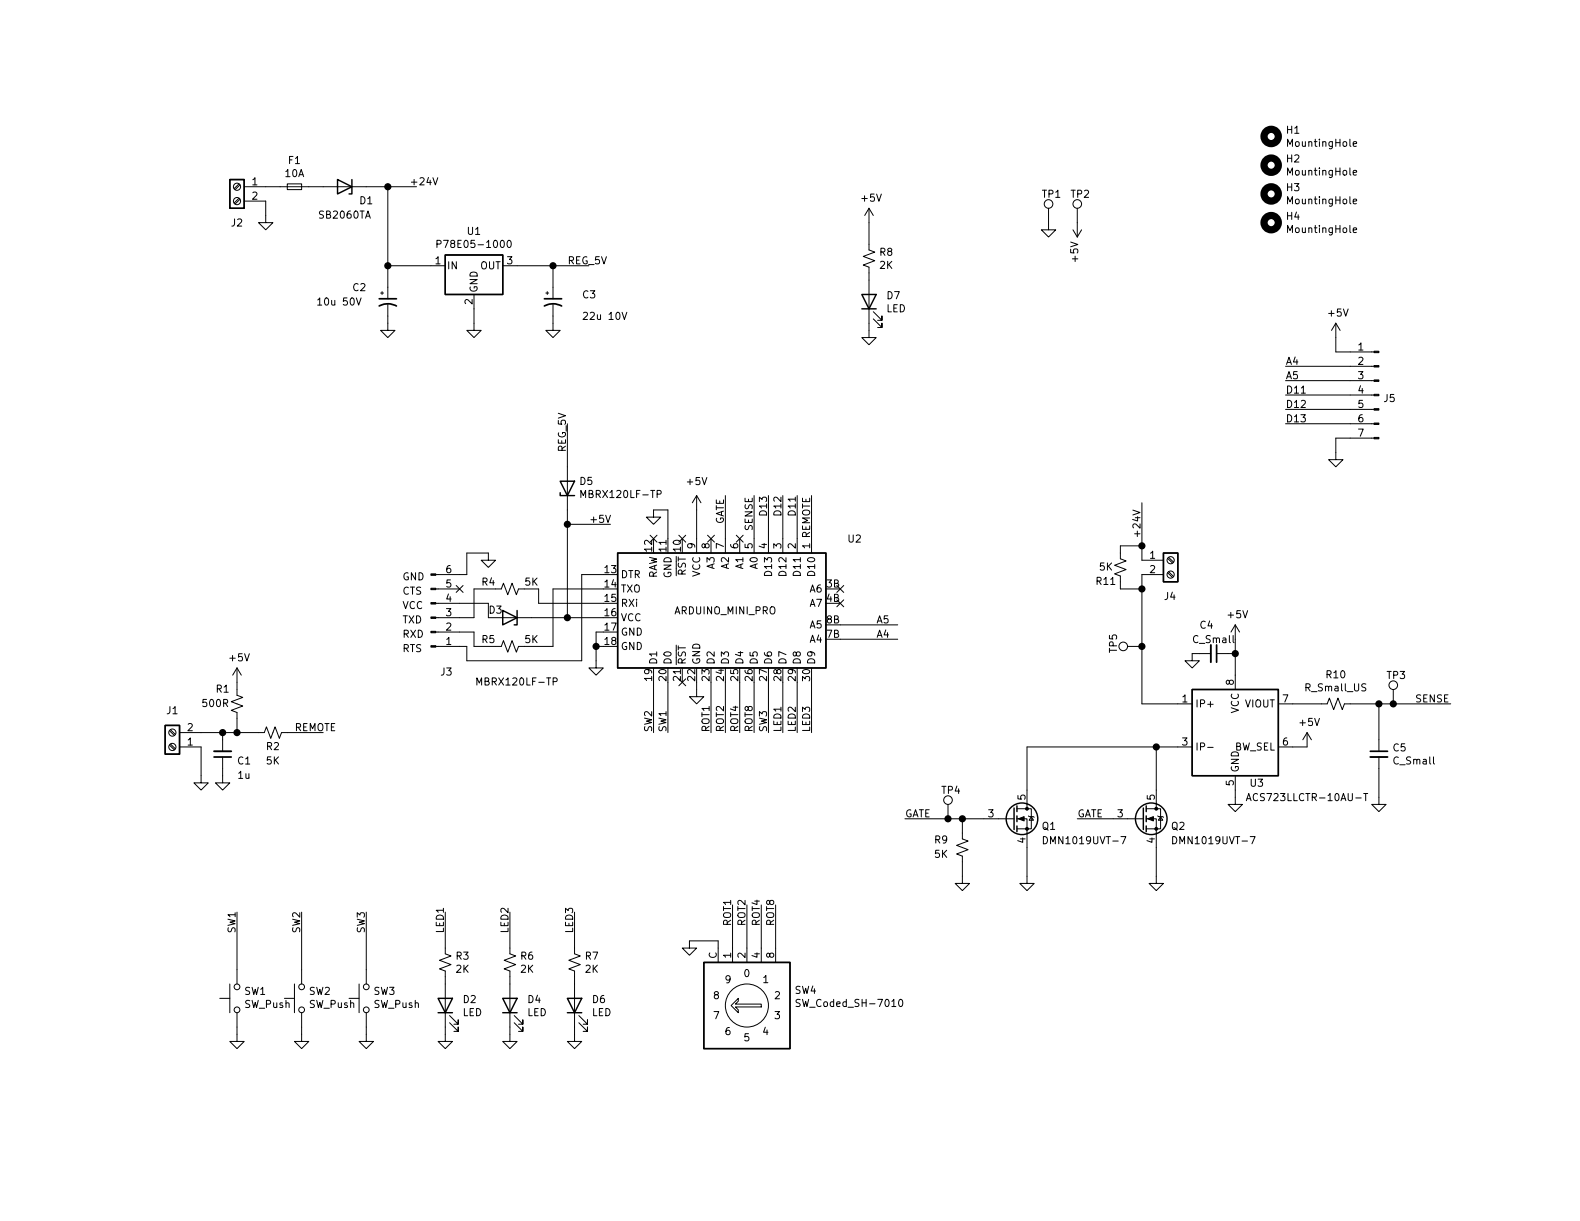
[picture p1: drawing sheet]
EESchema Schematic File Version 4
EELAYER 30 0
EELAYER END
$Descr A 11000 8500
encoding utf-8
Sheet 1 1
Title ""
Date ""
Rev ""
Comp ""
Comment1 ""
Comment2 ""
Comment3 ""
Comment4 ""
$EndDescr
$Comp
L pulsar:BUK9M24-60EX Q1
U 1 1
P 7050 5700
F 0 "Q1" H 7250 5650 50  0000 L CNN
F 1 "DMN1019UVT-7" H 7250 5550 50  0000 L CNN
F 2 "Package_TO_SOT_SMD:SOT-23-6_Handsoldering" H 7250 5625 50  0001 L CIN
F 3 "https://assets.nexperia.com/documents/data-sheet/BUK9M24-60E.pdf" V 7050 5700 50  0001 L CNN
	1    7050 5700
	1    0    0    -1  
$EndComp
$Comp
L power:GND #PWR027
U 1 1
P 7150 6100
F 0 "#PWR027" H 7150 5850 50  0001 C CNN
F 1 "GND" H 7155 5927 50  0001 C CNN
F 2 "" H 7150 6100 50  0001 C CNN
F 3 "" H 7150 6100 50  0001 C CNN
	1    7150 6100
	1    0    0    -1  
$EndComp
Wire Wire Line
	7150 5900 7150 6100
$Comp
L Sensor_Current:ACS722xLCTR-10AU U3
U 1 1
P 8600 5100
F 0 "U3" H 8750 4750 50  0000 C CNN
F 1 "ACS723LLCTR-10AU-T" H 9100 4650 50  0000 C CNN
F 2 "Package_SO:SOIC-8_3.9x4.9mm_P1.27mm" H 8700 4750 50  0001 L CIN
F 3 "http://www.allegromicro.com/~/media/Files/Datasheets/ACS722-Datasheet.ashx?la=en" H 8600 5100 50  0001 C CNN
	1    8600 5100
	1    0    0    -1  
$EndComp
Wire Wire Line
	7150 5200 7150 5500
$Comp
L Connector:Screw_Terminal_01x02 J4
U 1 1
P 8150 3900
F 0 "J4" H 8100 3650 50  0000 L CNN
F 1 "Screw_Terminal_01x02" H 8230 3801 50  0001 L CNN
F 2 "pulsar:TerminalBlock_bornier-2_P5.08mm" H 8150 3900 50  0001 C CNN
F 3 "~" H 8150 3900 50  0001 C CNN
	1    8150 3900
	1    0    0    -1  
$EndComp
$Comp
L pulsar:Screw_Terminal_01x02 J2
U 1 1
P 1650 1300
F 0 "J2" H 1650 1050 50  0000 C CNN
F 1 "Screw_Terminal_01x02" H 1568 1426 50  0001 C CNN
F 2 "pulsar:TerminalBlock_bornier-2_P5.08mm" H 1650 1300 50  0001 C CNN
F 3 "~" H 1650 1300 50  0001 C CNN
	1    1650 1300
	-1   0    0    -1  
$EndComp
Wire Wire Line
	7950 4900 8200 4900
$Comp
L power:GND #PWR034
U 1 1
P 8600 5550
F 0 "#PWR034" H 8600 5300 50  0001 C CNN
F 1 "GND" H 8605 5377 50  0001 C CNN
F 2 "" H 8600 5550 50  0001 C CNN
F 3 "" H 8600 5550 50  0001 C CNN
	1    8600 5550
	1    0    0    -1  
$EndComp
Wire Wire Line
	8600 5500 8600 5550
Wire Wire Line
	8600 4450 8600 4550
$Comp
L power:+5V #PWR033
U 1 1
P 8600 4450
F 0 "#PWR033" H 8600 4300 50  0001 C CNN
F 1 "+5V" H 8615 4623 50  0000 C CNN
F 2 "" H 8600 4450 50  0001 C CNN
F 3 "" H 8600 4450 50  0001 C CNN
	1    8600 4450
	1    0    0    -1  
$EndComp
$Comp
L pulsar:C_Small C4
U 1 1
P 8450 4550
F 0 "C4" V 8250 4500 50  0000 C CNN
F 1 "C_Small" V 8350 4550 50  0000 C CNN
F 2 "Capacitor_SMD:C_0603_1608Metric" H 8450 4550 50  0001 C CNN
F 3 "~" H 8450 4550 50  0001 C CNN
	1    8450 4550
	0    1    1    0   
$EndComp
$Comp
L power:GND #PWR032
U 1 1
P 8300 4550
F 0 "#PWR032" H 8300 4300 50  0001 C CNN
F 1 "GND" H 8305 4377 50  0001 C CNN
F 2 "" H 8300 4550 50  0001 C CNN
F 3 "" H 8300 4550 50  0001 C CNN
	1    8300 4550
	1    0    0    -1  
$EndComp
Wire Wire Line
	8550 4550 8600 4550
Connection ~ 8600 4550
Wire Wire Line
	8600 4550 8600 4700
Wire Wire Line
	8350 4550 8300 4550
$Comp
L pulsar:Z3SMCxxx D1
U 1 1
P 2400 1300
F 0 "D1" H 2250 1400 50  0000 C CNN
F 1 "SB2060TA" H 2400 1500 50  0000 C CNN
F 2 "Diode_THT:D_DO-201AD_P12.70mm_Horizontal" H 2400 1125 50  0001 C CNN
F 3 "https://diotec.com/tl_files/diotec/files/pdf/datasheets/z3smc1.pdf" H 2400 1300 50  0001 C CNN
	1    2400 1300
	-1   0    0    1   
$EndComp
Wire Wire Line
	3850 2200 3850 2250
$Comp
L power:GND #PWR014
U 1 1
P 3850 2250
F 0 "#PWR014" H 3850 2000 50  0001 C CNN
F 1 "GND" H 3855 2077 50  0001 C CNN
F 2 "" H 3850 2250 50  0001 C CNN
F 3 "" H 3850 2250 50  0001 C CNN
	1    3850 2250
	1    0    0    -1  
$EndComp
$Comp
L pulsar:CP1_Small C3
U 1 1
P 3850 2100
F 0 "C3" H 4050 2150 50  0000 L CNN
F 1 "22u 10V" H 4050 2000 50  0000 L CNN
F 2 "pulsar:CP_Radial_D5.0mm_P2.00mm" H 3850 2100 50  0001 C CNN
F 3 "~" H 3850 2100 50  0001 C CNN
	1    3850 2100
	1    0    0    -1  
$EndComp
Wire Wire Line
	3300 2250 3300 2150
$Comp
L power:GND #PWR011
U 1 1
P 3300 2250
F 0 "#PWR011" H 3300 2000 50  0001 C CNN
F 1 "GND" H 3305 2077 50  0001 C CNN
F 2 "" H 3300 2250 50  0001 C CNN
F 3 "" H 3300 2250 50  0001 C CNN
	1    3300 2250
	1    0    0    -1  
$EndComp
$Comp
L pulsar:R-78C15-1.0 U1
U 1 1
P 3300 1850
F 0 "U1" H 3300 2092 50  0000 C CNN
F 1 "P78E05-1000" H 3300 2001 50  0000 C CNN
F 2 "pulsar:DC_DC" H 3350 1600 50  0001 L CIN
F 3 "https://www.recom-power.com/pdf/Innoline/R-78Cxx-1.0.pdf" H 3300 1850 50  0001 C CNN
	1    3300 1850
	1    0    0    -1  
$EndComp
Wire Wire Line
	2700 1850 2700 1300
Wire Wire Line
	2550 1300 2700 1300
Wire Wire Line
	2700 1300 2900 1300
Connection ~ 2700 1300
$Comp
L pulsar:CP1_Small C2
U 1 1
P 2700 2100
F 0 "C2" H 2450 2200 50  0000 L CNN
F 1 "10u 50V" H 2200 2100 50  0000 L CNN
F 2 "pulsar:CP_Radial_D8.0mm_P2.50mm" H 2700 2100 50  0001 C CNN
F 3 "~" H 2700 2100 50  0001 C CNN
	1    2700 2100
	1    0    0    -1  
$EndComp
$Comp
L power:GND #PWR08
U 1 1
P 2700 2250
F 0 "#PWR08" H 2700 2000 50  0001 C CNN
F 1 "GND" H 2705 2077 50  0001 C CNN
F 2 "" H 2700 2250 50  0001 C CNN
F 3 "" H 2700 2250 50  0001 C CNN
	1    2700 2250
	1    0    0    -1  
$EndComp
Wire Wire Line
	2700 2000 2700 1850
Connection ~ 2700 1850
Wire Wire Line
	2700 2200 2700 2250
$Comp
L Switch:SW_Push SW2
U 1 1
P 2100 6950
F 0 "SW2" V 2146 6902 50  0000 R CNN
F 1 "SW_Push" V 2055 6902 50  0000 R CNN
F 2 "Button_Switch_THT:SW_PUSH_6mm" H 2100 7150 50  0001 C CNN
F 3 "~" H 2100 7150 50  0001 C CNN
	1    2100 6950
	0    -1   -1   0   
$EndComp
$Comp
L Device:LED D2
U 1 1
P 3100 7000
F 0 "D2" V 3139 6882 50  0000 R CNN
F 1 "LED" V 3048 6882 50  0000 R CNN
F 2 "LED_SMD:LED_0603_1608Metric" H 3100 7000 50  0001 C CNN
F 3 "~" H 3100 7000 50  0001 C CNN
	1    3100 7000
	0    -1   -1   0   
$EndComp
$Comp
L pulsar:ROTARY SW4
U 1 1
P 5200 7000
F 0 "SW4" V 5303 6670 50  0000 R CNN
F 1 "SW_Coded_SH-7010" V 5212 6670 50  0000 R CNN
F 2 "pulsar:ROTARY2" H 4900 6550 50  0001 L CNN
F 3 "https://www.nidec-copal-electronics.com/e/catalog/switch/sh-7000.pdf" H 5200 7000 50  0001 C CNN
	1    5200 7000
	0    -1   -1   0   
$EndComp
$Comp
L power:GND #PWR010
U 1 1
P 3100 7200
F 0 "#PWR010" H 3100 6950 50  0001 C CNN
F 1 "GND" H 3105 7027 50  0001 C CNN
F 2 "" H 3100 7200 50  0001 C CNN
F 3 "" H 3100 7200 50  0001 C CNN
	1    3100 7200
	1    0    0    -1  
$EndComp
$Comp
L power:GND #PWR06
U 1 1
P 2100 7200
F 0 "#PWR06" H 2100 6950 50  0001 C CNN
F 1 "GND" H 2105 7027 50  0001 C CNN
F 2 "" H 2100 7200 50  0001 C CNN
F 3 "" H 2100 7200 50  0001 C CNN
	1    2100 7200
	1    0    0    -1  
$EndComp
$Comp
L Switch:SW_Push SW1
U 1 1
P 1650 6950
F 0 "SW1" V 1696 6902 50  0000 R CNN
F 1 "SW_Push" V 1605 6902 50  0000 R CNN
F 2 "Button_Switch_THT:SW_PUSH_6mm" H 1650 7150 50  0001 C CNN
F 3 "~" H 1650 7150 50  0001 C CNN
	1    1650 6950
	0    -1   -1   0   
$EndComp
$Comp
L power:GND #PWR04
U 1 1
P 1650 7200
F 0 "#PWR04" H 1650 6950 50  0001 C CNN
F 1 "GND" H 1655 7027 50  0001 C CNN
F 2 "" H 1650 7200 50  0001 C CNN
F 3 "" H 1650 7200 50  0001 C CNN
	1    1650 7200
	1    0    0    -1  
$EndComp
Wire Wire Line
	3100 7150 3100 7200
Wire Wire Line
	2100 7150 2100 7200
Wire Wire Line
	1650 7150 1650 7200
$Comp
L Device:R_Small_US R3
U 1 1
P 3100 6700
F 0 "R3" H 3168 6746 50  0000 L CNN
F 1 "2K" H 3168 6655 50  0000 L CNN
F 2 "Resistor_SMD:R_0603_1608Metric" H 3100 6700 50  0001 C CNN
F 3 "~" H 3100 6700 50  0001 C CNN
	1    3100 6700
	1    0    0    -1  
$EndComp
Wire Wire Line
	3100 6800 3100 6850
Wire Wire Line
	2100 6750 2100 6350
Wire Wire Line
	1650 6750 1650 6350
Wire Wire Line
	3100 6600 3100 6350
Wire Wire Line
	5000 6600 5000 6550
Wire Wire Line
	5000 6550 4800 6550
Wire Wire Line
	5100 6600 5100 6300
Wire Wire Line
	5200 6600 5200 6300
Wire Wire Line
	5300 6600 5300 6300
Wire Wire Line
	5400 6600 5400 6300
Text Label 1650 6500 1    50   ~ 0
SW1
Text Label 2100 6500 1    50   ~ 0
SW2
Text Label 3100 6500 1    50   ~ 0
LED1
Text Label 5100 6450 1    50   ~ 0
ROT1
Text Label 5200 6450 1    50   ~ 0
ROT2
Text Label 5300 6450 1    50   ~ 0
ROT4
Text Label 5400 6450 1    50   ~ 0
ROT8
Wire Wire Line
	6850 5700 6700 5700
Text Label 6300 5700 0    50   ~ 0
GATE
$Comp
L power:+5V #PWR035
U 1 1
P 9100 5200
F 0 "#PWR035" H 9100 5050 50  0001 C CNN
F 1 "+5V" H 9115 5373 50  0000 C CNN
F 2 "" H 9100 5200 50  0001 C CNN
F 3 "" H 9100 5200 50  0001 C CNN
	1    9100 5200
	1    0    0    -1  
$EndComp
Wire Wire Line
	9100 5200 9000 5200
Text Label 3550 6500 1    50   ~ 0
LED2
Wire Wire Line
	3550 6600 3550 6350
Wire Wire Line
	3550 6800 3550 6850
$Comp
L Device:R_Small_US R6
U 1 1
P 3550 6700
F 0 "R6" H 3618 6746 50  0000 L CNN
F 1 "2K" H 3618 6655 50  0000 L CNN
F 2 "Resistor_SMD:R_0603_1608Metric" H 3550 6700 50  0001 C CNN
F 3 "~" H 3550 6700 50  0001 C CNN
	1    3550 6700
	1    0    0    -1  
$EndComp
Wire Wire Line
	3550 7150 3550 7200
$Comp
L power:GND #PWR013
U 1 1
P 3550 7200
F 0 "#PWR013" H 3550 6950 50  0001 C CNN
F 1 "GND" H 3555 7027 50  0001 C CNN
F 2 "" H 3550 7200 50  0001 C CNN
F 3 "" H 3550 7200 50  0001 C CNN
	1    3550 7200
	1    0    0    -1  
$EndComp
$Comp
L Device:LED D4
U 1 1
P 3550 7000
F 0 "D4" V 3589 6882 50  0000 R CNN
F 1 "LED" V 3498 6882 50  0000 R CNN
F 2 "LED_SMD:LED_0603_1608Metric" H 3550 7000 50  0001 C CNN
F 3 "~" H 3550 7000 50  0001 C CNN
	1    3550 7000
	0    -1   -1   0   
$EndComp
Wire Wire Line
	6050 1900 6050 1950
$Comp
L Device:R_Small_US R8
U 1 1
P 6050 1800
F 0 "R8" H 6118 1846 50  0000 L CNN
F 1 "2K" H 6118 1755 50  0000 L CNN
F 2 "Resistor_SMD:R_0603_1608Metric" H 6050 1800 50  0001 C CNN
F 3 "~" H 6050 1800 50  0001 C CNN
	1    6050 1800
	1    0    0    -1  
$EndComp
Wire Wire Line
	6050 2250 6050 2300
$Comp
L power:GND #PWR025
U 1 1
P 6050 2300
F 0 "#PWR025" H 6050 2050 50  0001 C CNN
F 1 "GND" H 6055 2127 50  0001 C CNN
F 2 "" H 6050 2300 50  0001 C CNN
F 3 "" H 6050 2300 50  0001 C CNN
	1    6050 2300
	1    0    0    -1  
$EndComp
$Comp
L Device:LED D7
U 1 1
P 6050 2100
F 0 "D7" V 6089 1982 50  0000 R CNN
F 1 "LED" V 5998 1982 50  0000 R CNN
F 2 "LED_SMD:LED_0603_1608Metric" H 6050 2100 50  0001 C CNN
F 3 "~" H 6050 2100 50  0001 C CNN
	1    6050 2100
	0    -1   -1   0   
$EndComp
$Comp
L power:+5V #PWR024
U 1 1
P 6050 1550
F 0 "#PWR024" H 6050 1400 50  0001 C CNN
F 1 "+5V" H 6065 1723 50  0000 C CNN
F 2 "" H 6050 1550 50  0001 C CNN
F 3 "" H 6050 1550 50  0001 C CNN
	1    6050 1550
	1    0    0    -1  
$EndComp
Wire Wire Line
	6050 1550 6050 1700
$Comp
L Device:R_Small_US R9
U 1 1
P 6700 5900
F 0 "R9" H 6900 5850 50  0000 R CNN
F 1 "5K" H 6900 5950 50  0000 R CNN
F 2 "Resistor_SMD:R_0603_1608Metric" H 6700 5900 50  0001 C CNN
F 3 "~" H 6700 5900 50  0001 C CNN
	1    6700 5900
	-1   0    0    1   
$EndComp
$Comp
L power:GND #PWR026
U 1 1
P 6700 6100
F 0 "#PWR026" H 6700 5850 50  0001 C CNN
F 1 "GND" H 6705 5927 50  0001 C CNN
F 2 "" H 6700 6100 50  0001 C CNN
F 3 "" H 6700 6100 50  0001 C CNN
	1    6700 6100
	1    0    0    -1  
$EndComp
Wire Wire Line
	6700 5800 6700 5700
Connection ~ 6700 5700
Wire Wire Line
	6700 5700 6600 5700
Wire Wire Line
	6700 6000 6700 6100
Wire Wire Line
	9400 4900 9600 4900
Text Label 9850 4900 0    50   ~ 0
SENSE
$Comp
L pulsar:C_Small C5
U 1 1
P 9600 5250
F 0 "C5" H 9692 5296 50  0000 L CNN
F 1 "C_Small" H 9692 5205 50  0000 L CNN
F 2 "Capacitor_SMD:C_0603_1608Metric" H 9600 5250 50  0001 C CNN
F 3 "~" H 9600 5250 50  0001 C CNN
	1    9600 5250
	1    0    0    -1  
$EndComp
Wire Wire Line
	9600 5150 9600 4900
Connection ~ 9600 4900
$Comp
L power:GND #PWR038
U 1 1
P 9600 5550
F 0 "#PWR038" H 9600 5300 50  0001 C CNN
F 1 "GND" H 9605 5377 50  0001 C CNN
F 2 "" H 9600 5550 50  0001 C CNN
F 3 "" H 9600 5550 50  0001 C CNN
	1    9600 5550
	1    0    0    -1  
$EndComp
Wire Wire Line
	9600 5350 9600 5550
Wire Wire Line
	9600 4900 9700 4900
Wire Wire Line
	9000 4900 9200 4900
$Comp
L Device:R_Small_US R10
U 1 1
P 9300 4900
F 0 "R10" V 9095 4900 50  0000 C CNN
F 1 "R_Small_US" V 9186 4900 50  0000 C CNN
F 2 "Resistor_SMD:R_0603_1608Metric" H 9300 4900 50  0001 C CNN
F 3 "~" H 9300 4900 50  0001 C CNN
	1    9300 4900
	0    1    1    0   
$EndComp
Wire Wire Line
	3600 1850 3850 1850
Wire Wire Line
	3850 1850 3850 2000
Connection ~ 3850 1850
$Comp
L Device:Fuse_Small F1
U 1 1
P 2050 1300
F 0 "F1" H 2050 1485 50  0000 C CNN
F 1 "10A" H 2050 1394 50  0000 C CNN
F 2 "pulsar:Fuse_Blade_Mini_directSolder" H 2050 1300 50  0001 C CNN
F 3 "~" H 2050 1300 50  0001 C CNN
	1    2050 1300
	1    0    0    -1  
$EndComp
Wire Wire Line
	1950 1300 1850 1300
Wire Wire Line
	2150 1300 2250 1300
$Comp
L Connector:TestPoint TP2
U 1 1
P 7500 1550
F 0 "TP2" H 7450 1750 50  0000 L CNN
F 1 "TestPoint" H 7150 1600 50  0001 L CNN
F 2 "pulsar:Testpoint" H 7700 1550 50  0001 C CNN
F 3 "~" H 7700 1550 50  0001 C CNN
	1    7500 1550
	1    0    0    -1  
$EndComp
$Comp
L Connector:TestPoint TP1
U 1 1
P 7300 1550
F 0 "TP1" H 7250 1750 50  0000 L CNN
F 1 "TestPoint" H 6950 1600 50  0001 L CNN
F 2 "pulsar:Testpoint" H 7500 1550 50  0001 C CNN
F 3 "~" H 7500 1550 50  0001 C CNN
	1    7300 1550
	1    0    0    -1  
$EndComp
$Comp
L power:GND #PWR028
U 1 1
P 7300 1550
F 0 "#PWR028" H 7300 1300 50  0001 C CNN
F 1 "GND" H 7305 1377 50  0001 C CNN
F 2 "" H 7300 1550 50  0001 C CNN
F 3 "" H 7300 1550 50  0001 C CNN
	1    7300 1550
	1    0    0    -1  
$EndComp
$Comp
L power:+5V #PWR029
U 1 1
P 7500 1550
F 0 "#PWR029" H 7500 1400 50  0001 C CNN
F 1 "+5V" V 7515 1678 50  0000 L CNN
F 2 "" H 7500 1550 50  0001 C CNN
F 3 "" H 7500 1550 50  0001 C CNN
	1    7500 1550
	-1   0    0    1   
$EndComp
$Comp
L Connector:TestPoint TP3
U 1 1
P 9700 4900
F 0 "TP3" H 9650 5100 50  0000 L CNN
F 1 "TestPoint" H 9350 4950 50  0001 L CNN
F 2 "pulsar:Testpoint" H 9900 4900 50  0001 C CNN
F 3 "~" H 9900 4900 50  0001 C CNN
	1    9700 4900
	1    0    0    -1  
$EndComp
$Comp
L Connector:TestPoint TP4
U 1 1
P 6600 5700
F 0 "TP4" H 6550 5900 50  0000 L CNN
F 1 "TestPoint" H 6250 5750 50  0001 L CNN
F 2 "pulsar:Testpoint" H 6800 5700 50  0001 C CNN
F 3 "~" H 6800 5700 50  0001 C CNN
	1    6600 5700
	1    0    0    -1  
$EndComp
$Comp
L Connector:TestPoint TP5
U 1 1
P 7950 4500
F 0 "TP5" H 7900 4700 50  0000 L CNN
F 1 "TestPoint" H 7600 4550 50  0001 L CNN
F 2 "pulsar:Testpoint" H 8150 4500 50  0001 C CNN
F 3 "~" H 8150 4500 50  0001 C CNN
	1    7950 4500
	0    -1   -1   0   
$EndComp
Text Label 5550 5100 1    50   ~ 0
LED2
Text Label 5450 5100 1    50   ~ 0
LED1
Text Label 5250 5100 1    50   ~ 0
ROT8
Text Label 5150 5100 1    50   ~ 0
ROT4
Text Label 5050 5100 1    50   ~ 0
ROT2
Text Label 4950 5100 1    50   ~ 0
ROT1
Text Label 4650 5100 1    50   ~ 0
SW1
Text Label 4550 5100 1    50   ~ 0
SW2
Text Label 5250 3700 1    50   ~ 0
SENSE
Wire Wire Line
	5250 3750 5250 3450
Wire Wire Line
	4650 4750 4650 5100
Wire Wire Line
	4550 4750 4550 5100
Wire Wire Line
	5450 4750 5450 5100
Wire Wire Line
	5350 4750 5350 5100
Wire Wire Line
	5250 4750 5250 5100
Wire Wire Line
	5150 4750 5150 5100
Wire Wire Line
	5050 4750 5050 5100
Wire Wire Line
	4950 4750 4950 5100
Wire Wire Line
	4850 3750 4850 3550
$Comp
L power:+5V #PWR021
U 1 1
P 4850 3550
F 0 "#PWR021" H 4850 3400 50  0001 C CNN
F 1 "+5V" H 4850 3750 50  0000 C CNN
F 2 "" H 4850 3550 50  0001 C CNN
F 3 "" H 4850 3550 50  0001 C CNN
	1    4850 3550
	1    0    0    -1  
$EndComp
Wire Wire Line
	4850 4750 4850 4800
Wire Wire Line
	4650 3550 4550 3550
Wire Wire Line
	4650 3750 4650 3550
$Comp
L power:GND #PWR020
U 1 1
P 4550 3550
F 0 "#PWR020" H 4550 3300 50  0001 C CNN
F 1 "GND" H 4555 3377 50  0001 C CNN
F 2 "" H 4550 3550 50  0001 C CNN
F 3 "" H 4550 3550 50  0001 C CNN
	1    4550 3550
	1    0    0    -1  
$EndComp
$Comp
L power:GND #PWR022
U 1 1
P 4850 4800
F 0 "#PWR022" H 4850 4550 50  0001 C CNN
F 1 "GND" H 4855 4627 50  0001 C CNN
F 2 "" H 4850 4800 50  0001 C CNN
F 3 "" H 4850 4800 50  0001 C CNN
	1    4850 4800
	1    0    0    -1  
$EndComp
$Comp
L pulsar:Z3SMCxxx D5
U 1 1
P 3950 3400
F 0 "D5" V 3996 3320 50  0000 R CNN
F 1 "MBRX120LF-TP" V 3905 3320 50  0000 R CNN
F 2 "Diode_SMD:D_SOD-123" H 3950 3225 50  0001 C CNN
F 3 "https://diotec.com/tl_files/diotec/files/pdf/datasheets/z3smc1.pdf" H 3950 3400 50  0001 C CNN
	1    3950 3400
	0    -1   -1   0   
$EndComp
Wire Wire Line
	3950 3550 3950 3650
$Comp
L pulsar:ARDUINO_MINI_PRO U2
U 1 1
P 4700 4250
F 0 "U2" H 5950 4750 50  0000 C CNN
F 1 "ARDUINO_MINI_PRO" H 5050 4250 50  0000 C CNN
F 2 "pulsar:ARDUINO_MINI_PRO" H 4700 4250 50  0001 C CIN
F 3 "https://www.arduino.cc/en/uploads/Main/ArduinoNanoManual23.pdf" H 4700 4250 50  0001 C CNN
	1    4700 4250
	1    0    0    -1  
$EndComp
Wire Wire Line
	4200 4400 4150 4400
Wire Wire Line
	4150 4400 4150 4500
Wire Wire Line
	4200 4500 4150 4500
Connection ~ 4150 4500
Wire Wire Line
	3950 3650 3950 4300
Connection ~ 3950 3650
Wire Wire Line
	4200 4000 4050 4000
Wire Wire Line
	4050 4000 4050 4600
$Comp
L power:GND #PWR012
U 1 1
P 3400 3850
F 0 "#PWR012" H 3400 3600 50  0001 C CNN
F 1 "GND" H 3405 3677 50  0001 C CNN
F 2 "" H 3400 3850 50  0001 C CNN
F 3 "" H 3400 3850 50  0001 C CNN
	1    3400 3850
	1    0    0    -1  
$EndComp
$Comp
L pulsar:Z3SMCxxx D3
U 1 1
P 3550 4300
F 0 "D3" H 3650 4250 50  0000 C CNN
F 1 "MBRX120LF-TP" H 3500 4750 50  0000 C CNN
F 2 "Diode_SMD:D_SOD-123" H 3550 4125 50  0001 C CNN
F 3 "https://diotec.com/tl_files/diotec/files/pdf/datasheets/z3smc1.pdf" H 3550 4300 50  0001 C CNN
	1    3550 4300
	-1   0    0    1   
$EndComp
$Comp
L Device:R_Small_US R5
U 1 1
P 3550 4500
F 0 "R5" V 3500 4350 50  0000 C CNN
F 1 "5K" V 3500 4650 50  0000 C CNN
F 2 "Resistor_SMD:R_0603_1608Metric" H 3550 4500 50  0001 C CNN
F 3 "~" H 3550 4500 50  0001 C CNN
	1    3550 4500
	0    1    1    0   
$EndComp
$Comp
L Connector:Conn_01x06_Male J3
U 1 1
P 3000 4300
F 0 "J3" H 3108 4681 50  0000 C CNN
F 1 "Conn_01x06_Male" H 3108 4590 50  0001 C CNN
F 2 "Connector_Molex:Molex_KK-254_AE-6410-06A_1x06_P2.54mm_Vertical" H 3000 4300 50  0001 C CNN
F 3 "~" H 3000 4300 50  0001 C CNN
	1    3000 4300
	1    0    0    1   
$EndComp
Text Label 2800 4050 0    50   ~ 0
GND
Text Label 2800 4150 0    50   ~ 0
CTS
Text Label 2800 4250 0    50   ~ 0
VCC
Text Label 2800 4350 0    50   ~ 0
TXD
Text Label 2800 4450 0    50   ~ 0
RXD
Text Label 2800 4550 0    50   ~ 0
RTS
Wire Wire Line
	3400 3850 3250 3850
Wire Wire Line
	3400 4200 3400 4300
Wire Wire Line
	3700 4300 3950 4300
Wire Wire Line
	3300 4100 3300 4300
Wire Wire Line
	3750 4100 3750 4200
Wire Wire Line
	3650 4100 3750 4100
Wire Wire Line
	3300 4400 3300 4500
Wire Wire Line
	3300 4500 3450 4500
Wire Wire Line
	3650 4500 3850 4500
Wire Wire Line
	3850 4500 3850 4100
Wire Wire Line
	3950 4300 4200 4300
Connection ~ 3950 4300
Wire Wire Line
	3850 4100 4200 4100
Wire Wire Line
	3750 4200 4200 4200
Wire Wire Line
	3250 4000 3250 3850
Wire Wire Line
	3250 4500 3250 4600
Wire Wire Line
	3250 4600 4050 4600
$Comp
L Device:R_Small_US R4
U 1 1
P 3550 4100
F 0 "R4" V 3500 3950 50  0000 C CNN
F 1 "5K" V 3500 4250 50  0000 C CNN
F 2 "Resistor_SMD:R_0603_1608Metric" H 3550 4100 50  0001 C CNN
F 3 "~" H 3550 4100 50  0001 C CNN
	1    3550 4100
	0    1    1    0   
$EndComp
Wire Wire Line
	3450 4100 3300 4100
Wire Wire Line
	2700 1850 3000 1850
Wire Wire Line
	3850 1850 4100 1850
NoConn ~ 4550 3750
NoConn ~ 5150 3750
NoConn ~ 4750 4750
Wire Wire Line
	3250 4000 3200 4000
Wire Wire Line
	3300 4300 3200 4300
Wire Wire Line
	3200 4200 3400 4200
Wire Wire Line
	3200 4400 3300 4400
Wire Wire Line
	3200 4500 3250 4500
$Comp
L Connector:Screw_Terminal_01x02 J1
U 1 1
P 1200 5200
F 0 "J1" H 1200 4950 50  0000 C CNN
F 1 "Screw_Terminal_01x02" H 1118 4966 50  0001 C CNN
F 2 "pulsar:TERMINAL_SMALL" H 1200 5200 50  0001 C CNN
F 3 "~" H 1200 5200 50  0001 C CNN
	1    1200 5200
	-1   0    0    1   
$EndComp
$Comp
L pulsar:C_Small C1
U 1 1
P 1550 5250
F 0 "C1" H 1400 5300 50  0000 C CNN
F 1 "1u" H 1400 5400 50  0000 C CNN
F 2 "Capacitor_SMD:C_0603_1608Metric" H 1550 5250 50  0001 C CNN
F 3 "~" H 1550 5250 50  0001 C CNN
	1    1550 5250
	-1   0    0    1   
$EndComp
$Comp
L power:GND #PWR01
U 1 1
P 1400 5400
F 0 "#PWR01" H 1400 5150 50  0001 C CNN
F 1 "GND" H 1405 5227 50  0001 C CNN
F 2 "" H 1400 5400 50  0001 C CNN
F 3 "" H 1400 5400 50  0001 C CNN
	1    1400 5400
	1    0    0    -1  
$EndComp
$Comp
L power:GND #PWR02
U 1 1
P 1550 5400
F 0 "#PWR02" H 1550 5150 50  0001 C CNN
F 1 "GND" H 1555 5227 50  0001 C CNN
F 2 "" H 1550 5400 50  0001 C CNN
F 3 "" H 1550 5400 50  0001 C CNN
	1    1550 5400
	1    0    0    -1  
$EndComp
$Comp
L power:+5V #PWR03
U 1 1
P 1650 4750
F 0 "#PWR03" H 1650 4600 50  0001 C CNN
F 1 "+5V" H 1665 4923 50  0000 C CNN
F 2 "" H 1650 4750 50  0001 C CNN
F 3 "" H 1650 4750 50  0001 C CNN
	1    1650 4750
	1    0    0    -1  
$EndComp
Wire Wire Line
	2000 5100 2250 5100
Wire Wire Line
	1800 5100 1650 5100
Wire Wire Line
	1550 5150 1550 5100
Connection ~ 1550 5100
Wire Wire Line
	1550 5100 1400 5100
Wire Wire Line
	1650 5000 1650 5100
Connection ~ 1650 5100
Wire Wire Line
	1650 5100 1550 5100
Wire Wire Line
	1400 5200 1400 5400
Wire Wire Line
	1550 5350 1550 5400
Wire Wire Line
	1650 4750 1650 4800
Text Label 2050 5100 0    50   ~ 0
REMOTE
$Comp
L Device:R_Small_US R1
U 1 1
P 1650 4900
F 0 "R1" H 1750 4800 50  0000 C CNN
F 1 "500R" H 1800 4900 50  0000 C CNN
F 2 "Resistor_SMD:R_0603_1608Metric" H 1650 4900 50  0001 C CNN
F 3 "~" H 1650 4900 50  0001 C CNN
	1    1650 4900
	-1   0    0    1   
$EndComp
$Comp
L Device:R_Small_US R2
U 1 1
P 1900 5100
F 0 "R2" V 1800 5100 50  0000 C CNN
F 1 "5K" V 1700 5100 50  0000 C CNN
F 2 "Resistor_SMD:R_0603_1608Metric" H 1900 5100 50  0001 C CNN
F 3 "~" H 1900 5100 50  0001 C CNN
	1    1900 5100
	0    -1   -1   0   
$EndComp
$Comp
L Switch:SW_Push SW3
U 1 1
P 2550 6950
F 0 "SW3" V 2596 6902 50  0000 R CNN
F 1 "SW_Push" V 2505 6902 50  0000 R CNN
F 2 "Button_Switch_THT:SW_PUSH_6mm" H 2550 7150 50  0001 C CNN
F 3 "~" H 2550 7150 50  0001 C CNN
	1    2550 6950
	0    -1   -1   0   
$EndComp
$Comp
L power:GND #PWR07
U 1 1
P 2550 7200
F 0 "#PWR07" H 2550 6950 50  0001 C CNN
F 1 "GND" H 2555 7027 50  0001 C CNN
F 2 "" H 2550 7200 50  0001 C CNN
F 3 "" H 2550 7200 50  0001 C CNN
	1    2550 7200
	1    0    0    -1  
$EndComp
Wire Wire Line
	2550 7150 2550 7200
Wire Wire Line
	2550 6750 2550 6350
Text Label 2550 6500 1    50   ~ 0
SW3
Text Label 4000 6500 1    50   ~ 0
LED3
Wire Wire Line
	4000 6600 4000 6350
Wire Wire Line
	4000 6800 4000 6850
$Comp
L Device:R_Small_US R7
U 1 1
P 4000 6700
F 0 "R7" H 4068 6746 50  0000 L CNN
F 1 "2K" H 4068 6655 50  0000 L CNN
F 2 "Resistor_SMD:R_0603_1608Metric" H 4000 6700 50  0001 C CNN
F 3 "~" H 4000 6700 50  0001 C CNN
	1    4000 6700
	1    0    0    -1  
$EndComp
Wire Wire Line
	4000 7150 4000 7200
$Comp
L power:GND #PWR016
U 1 1
P 4000 7200
F 0 "#PWR016" H 4000 6950 50  0001 C CNN
F 1 "GND" H 4005 7027 50  0001 C CNN
F 2 "" H 4000 7200 50  0001 C CNN
F 3 "" H 4000 7200 50  0001 C CNN
	1    4000 7200
	1    0    0    -1  
$EndComp
$Comp
L Device:LED D6
U 1 1
P 4000 7000
F 0 "D6" V 4039 6882 50  0000 R CNN
F 1 "LED" V 3948 6882 50  0000 R CNN
F 2 "LED_SMD:LED_0603_1608Metric" H 4000 7000 50  0001 C CNN
F 3 "~" H 4000 7000 50  0001 C CNN
	1    4000 7000
	0    -1   -1   0   
$EndComp
$Comp
L Connector:Conn_01x07_Male J5
U 1 1
P 9600 2750
F 0 "J5" H 9572 2728 50  0000 R CNN
F 1 "Conn_01x07_Male" H 9708 3140 50  0001 C CNN
F 2 "Connector_Molex:Molex_KK-254_AE-6410-07A_1x07_P2.54mm_Vertical" H 9600 2750 50  0001 C CNN
F 3 "~" H 9600 2750 50  0001 C CNN
	1    9600 2750
	-1   0    0    -1  
$EndComp
$Comp
L power:GND #PWR037
U 1 1
P 9300 3150
F 0 "#PWR037" H 9300 2900 50  0001 C CNN
F 1 "GND" H 9305 2977 50  0001 C CNN
F 2 "" H 9300 3150 50  0001 C CNN
F 3 "" H 9300 3150 50  0001 C CNN
	1    9300 3150
	1    0    0    -1  
$EndComp
$Comp
L power:+5V #PWR036
U 1 1
P 9300 2350
F 0 "#PWR036" H 9300 2200 50  0001 C CNN
F 1 "+5V" H 9315 2523 50  0000 C CNN
F 2 "" H 9300 2350 50  0001 C CNN
F 3 "" H 9300 2350 50  0001 C CNN
	1    9300 2350
	1    0    0    -1  
$EndComp
Wire Wire Line
	9400 3050 9300 3050
Wire Wire Line
	9300 3050 9300 3150
Wire Wire Line
	9400 2450 9300 2450
Wire Wire Line
	9300 2450 9300 2350
Wire Wire Line
	9400 2550 8950 2550
Wire Wire Line
	9400 2650 8950 2650
Wire Wire Line
	9400 2750 8950 2750
Wire Wire Line
	9400 2850 8950 2850
Wire Wire Line
	9400 2950 8950 2950
Text Label 8950 2550 0    50   ~ 0
A4
Text Label 8950 2650 0    50   ~ 0
A5
Text Label 8950 2750 0    50   ~ 0
D11
Text Label 8950 2850 0    50   ~ 0
D12
Text Label 8950 2950 0    50   ~ 0
D13
NoConn ~ 5850 4200
NoConn ~ 5850 4100
Wire Wire Line
	5850 4450 6250 4450
Wire Wire Line
	5850 4350 6250 4350
Wire Wire Line
	5550 3750 5550 3450
Wire Wire Line
	5450 3750 5450 3450
Wire Wire Line
	5350 3750 5350 3450
Text Label 5550 3600 1    50   ~ 0
D11
Text Label 5450 3600 1    50   ~ 0
D12
Text Label 5350 3600 1    50   ~ 0
D13
$Comp
L pulsar:BUK9M24-60EX Q2
U 1 1
P 7950 5700
F 0 "Q2" H 8150 5650 50  0000 L CNN
F 1 "DMN1019UVT-7" H 8150 5550 50  0000 L CNN
F 2 "Package_TO_SOT_SMD:SOT-23-6_Handsoldering" H 8150 5625 50  0001 L CIN
F 3 "https://assets.nexperia.com/documents/data-sheet/BUK9M24-60E.pdf" V 7950 5700 50  0001 L CNN
	1    7950 5700
	1    0    0    -1  
$EndComp
Wire Wire Line
	8050 5500 8050 5200
Wire Wire Line
	8050 5200 8200 5200
$Comp
L power:GND #PWR031
U 1 1
P 8050 6100
F 0 "#PWR031" H 8050 5850 50  0001 C CNN
F 1 "GND" H 8055 5927 50  0001 C CNN
F 2 "" H 8050 6100 50  0001 C CNN
F 3 "" H 8050 6100 50  0001 C CNN
	1    8050 6100
	1    0    0    -1  
$EndComp
Wire Wire Line
	8050 5900 8050 6100
Wire Wire Line
	7150 5200 8050 5200
Connection ~ 8050 5200
Wire Wire Line
	7750 5700 7500 5700
Text Label 7500 5700 0    50   ~ 0
GATE
Wire Wire Line
	5650 4750 5650 5100
Wire Wire Line
	5550 4750 5550 5100
Text Label 5650 5100 1    50   ~ 0
LED3
Text Label 5350 5100 1    50   ~ 0
SW3
Text Label 6100 4350 0    50   ~ 0
A5
Text Label 6100 4450 0    50   ~ 0
A4
Wire Wire Line
	5050 3750 5050 3450
Text Label 5050 3650 1    50   ~ 0
GATE
NoConn ~ 4950 3750
NoConn ~ 3200 4100
Wire Wire Line
	1850 1400 1850 1500
$Comp
L power:GND #PWR05
U 1 1
P 1850 1500
F 0 "#PWR05" H 1850 1250 50  0001 C CNN
F 1 "GND" H 1855 1327 50  0001 C CNN
F 2 "" H 1850 1500 50  0001 C CNN
F 3 "" H 1850 1500 50  0001 C CNN
	1    1850 1500
	1    0    0    -1  
$EndComp
Wire Wire Line
	4150 4500 4150 4600
$Comp
L power:GND #PWR019
U 1 1
P 4150 4600
F 0 "#PWR019" H 4150 4350 50  0001 C CNN
F 1 "GND" H 4155 4427 50  0001 C CNN
F 2 "" H 4150 4600 50  0001 C CNN
F 3 "" H 4150 4600 50  0001 C CNN
	1    4150 4600
	1    0    0    -1  
$EndComp
Wire Wire Line
	5650 3750 5650 3450
Text Label 5650 3750 1    50   ~ 0
REMOTE
NoConn ~ 4750 3750
Connection ~ 6600 5700
Wire Wire Line
	6600 5700 6300 5700
Wire Wire Line
	7950 4000 7950 4100
Connection ~ 7950 4500
Wire Wire Line
	7950 4500 7950 4900
Connection ~ 9700 4900
Wire Wire Line
	9700 4900 10100 4900
$Comp
L power:GND #PWR0101
U 1 1
P 4800 6550
F 0 "#PWR0101" H 4800 6300 50  0001 C CNN
F 1 "GND" H 4805 6377 50  0001 C CNN
F 2 "" H 4800 6550 50  0001 C CNN
F 3 "" H 4800 6550 50  0001 C CNN
	1    4800 6550
	1    0    0    -1  
$EndComp
Wire Wire Line
	7950 3500 7950 3800
Text Label 7950 3750 1    50   ~ 0
+24V
Text Label 2850 1300 0    50   ~ 0
+24V
Text Label 3950 1850 0    50   ~ 0
REG_5V
Wire Wire Line
	3950 2950 3950 3250
Text Label 3950 3150 1    50   ~ 0
REG_5V
Wire Wire Line
	3950 3650 4250 3650
Text Label 4100 3650 0    50   ~ 0
+5V
$Comp
L Mechanical:MountingHole H3
U 1 1
P 8850 1350
F 0 "H3" H 8950 1396 50  0000 L CNN
F 1 "MountingHole" H 8950 1305 50  0000 L CNN
F 2 "pulsar:MountingHole" H 8850 1350 50  0001 C CNN
F 3 "~" H 8850 1350 50  0001 C CNN
	1    8850 1350
	1    0    0    -1  
$EndComp
$Comp
L Mechanical:MountingHole H4
U 1 1
P 8850 1550
F 0 "H4" H 8950 1596 50  0000 L CNN
F 1 "MountingHole" H 8950 1505 50  0000 L CNN
F 2 "pulsar:MountingHole" H 8850 1550 50  0001 C CNN
F 3 "~" H 8850 1550 50  0001 C CNN
	1    8850 1550
	1    0    0    -1  
$EndComp
$Comp
L Mechanical:MountingHole H2
U 1 1
P 8850 1150
F 0 "H2" H 8950 1196 50  0000 L CNN
F 1 "MountingHole" H 8950 1105 50  0000 L CNN
F 2 "pulsar:MountingHole" H 8850 1150 50  0001 C CNN
F 3 "~" H 8850 1150 50  0001 C CNN
	1    8850 1150
	1    0    0    -1  
$EndComp
$Comp
L Mechanical:MountingHole H1
U 1 1
P 8850 950
F 0 "H1" H 8950 996 50  0000 L CNN
F 1 "MountingHole" H 8950 905 50  0000 L CNN
F 2 "pulsar:MountingHole" H 8850 950 50  0001 C CNN
F 3 "~" H 8850 950 50  0001 C CNN
	1    8850 950 
	1    0    0    -1  
$EndComp
$Comp
L Device:R_Small_US R11
U 1 1
P 7800 3950
F 0 "R11" H 7900 4050 50  0000 C CNN
F 1 "5K" H 7900 3950 50  0000 C CNN
F 2 "Resistor_SMD:R_0603_1608Metric" H 7800 3950 50  0001 C CNN
F 3 "~" H 7800 3950 50  0001 C CNN
	1    7800 3950
	-1   0    0    1   
$EndComp
Wire Wire Line
	7800 3850 7800 3800
Wire Wire Line
	7800 3800 7950 3800
Connection ~ 7950 3800
Wire Wire Line
	7950 3800 7950 3900
Wire Wire Line
	7800 4050 7800 4100
Wire Wire Line
	7800 4100 7950 4100
Connection ~ 7950 4100
Wire Wire Line
	7950 4100 7950 4500
$EndSCHEMATC
